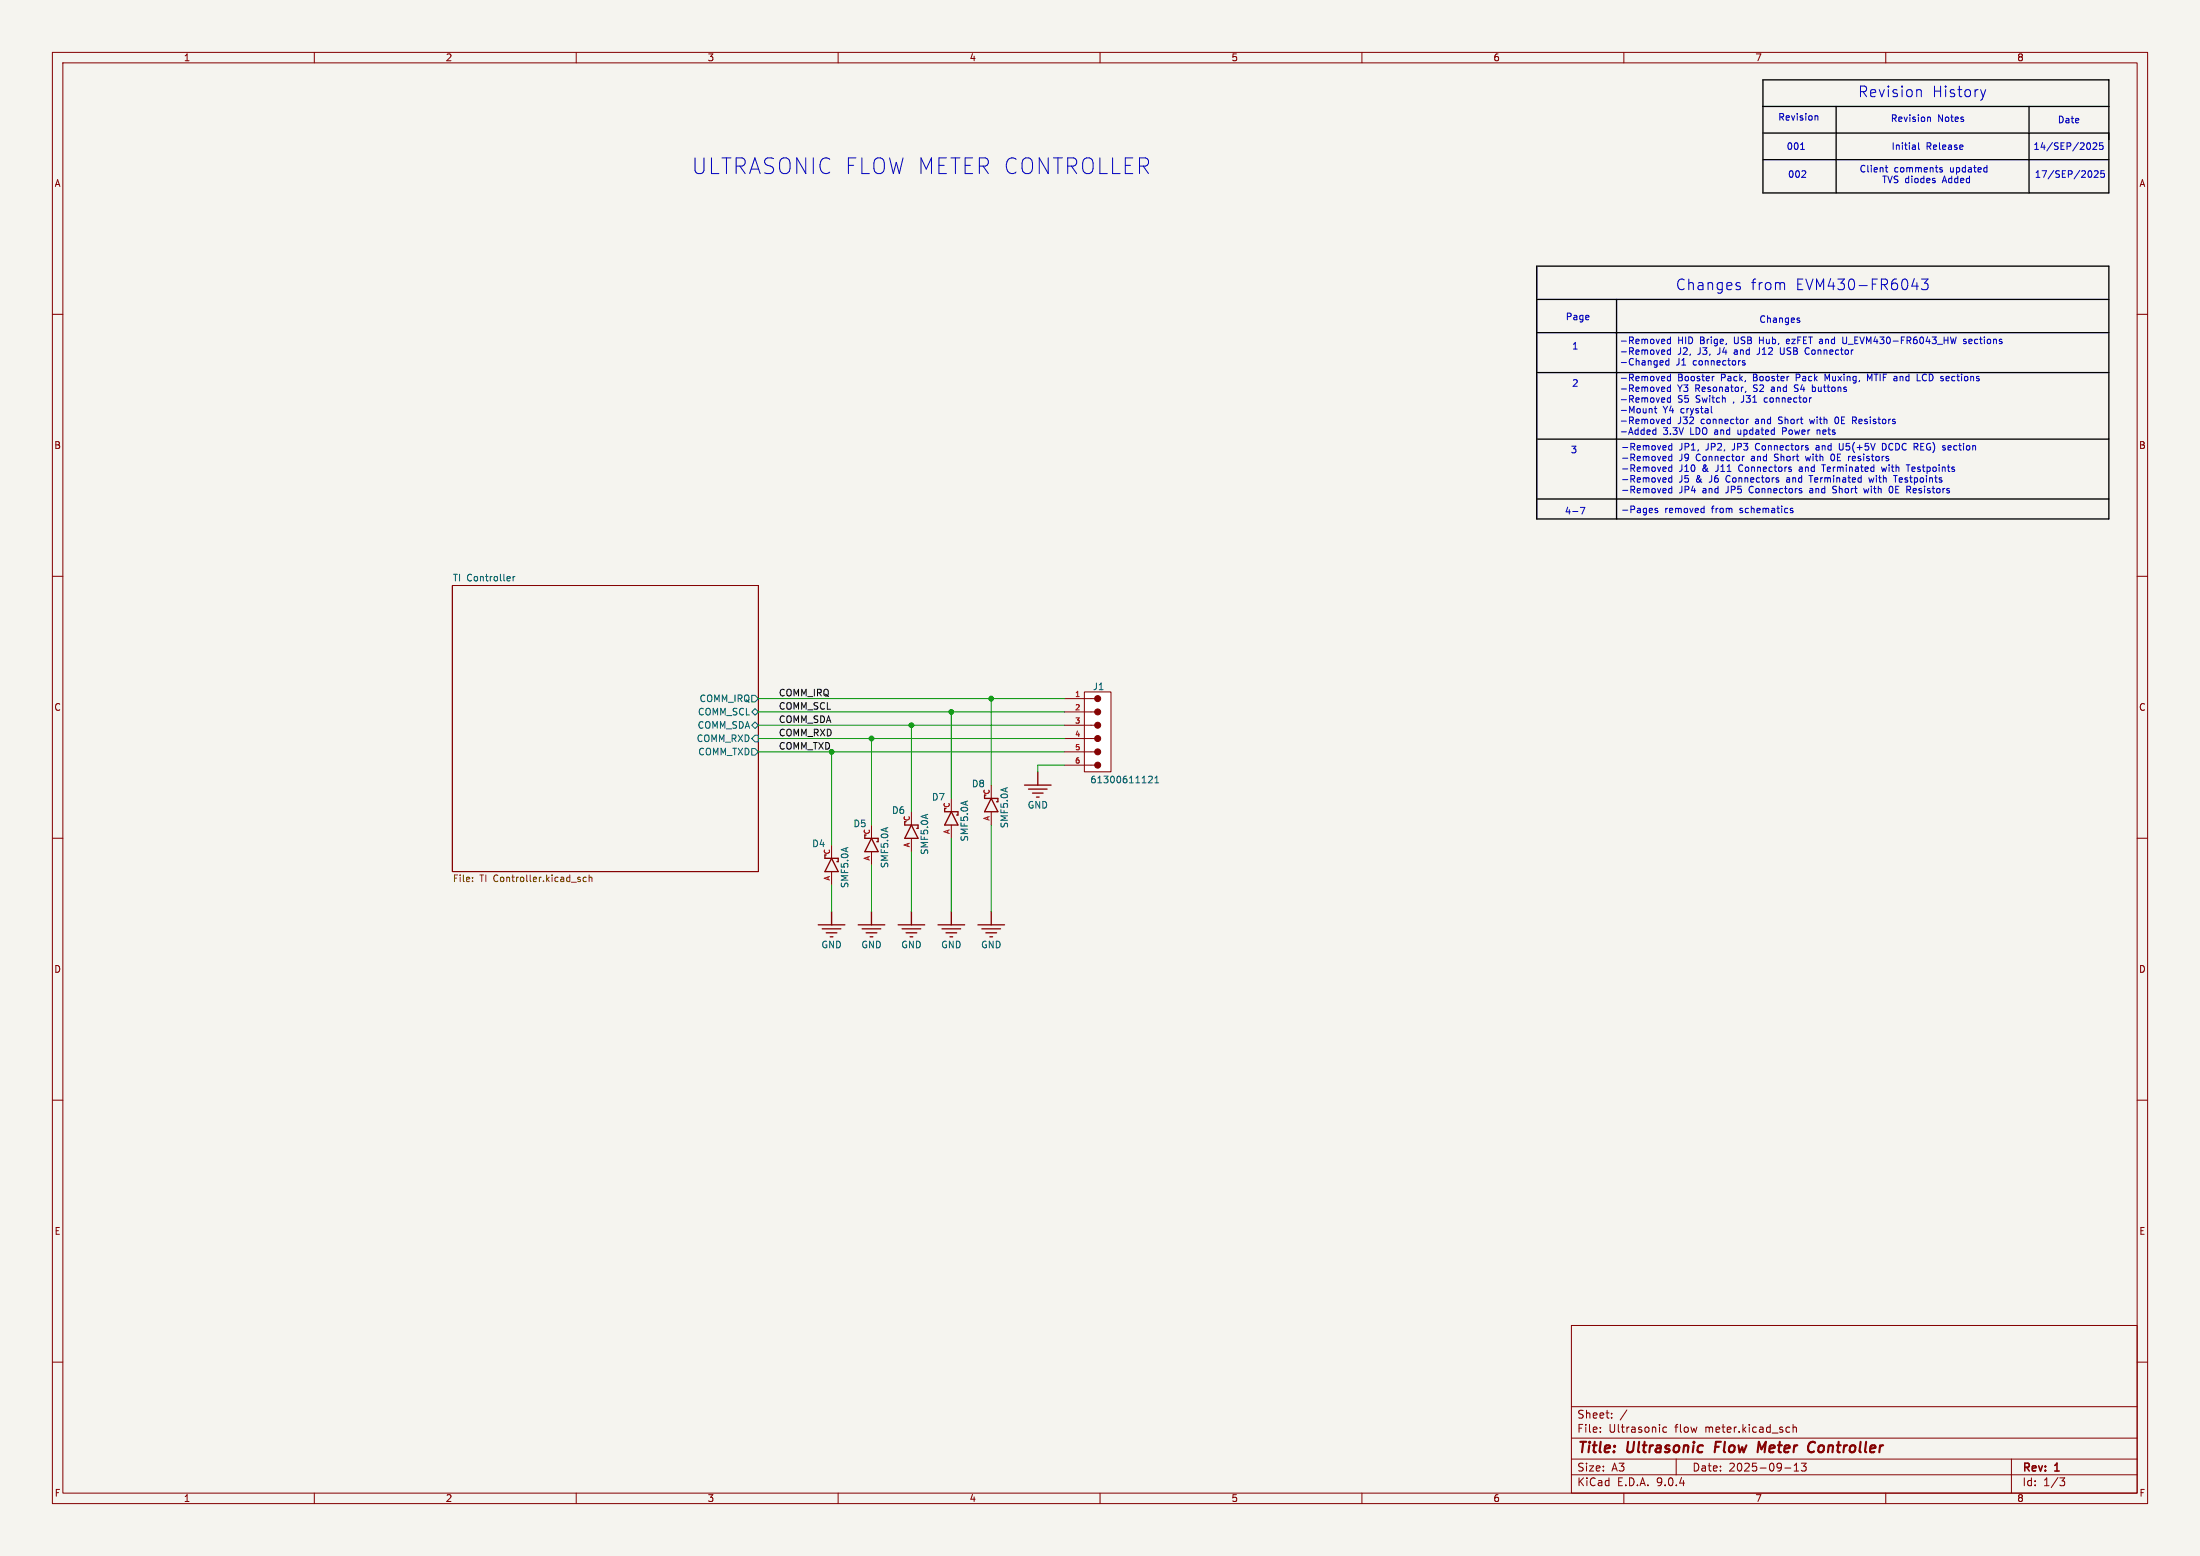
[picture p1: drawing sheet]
(kicad_sch
 (version 20250114)
 (generator "eeschema")
 (generator_version "9.0")
 (paper "A3")
 (title_block
  (title "Ultrasonic Flow Meter Controller")
  (date "2025-09-13")
  (rev "1"))
 (lib_symbols
  (symbol "Library:6130XX11121_61300611121"
   (pin_names
    (offset 1.016)) (exclude_from_sim no) (in_bom yes) (on_board yes)
   (property "Reference" "J1" (at -7.366 -2.286 90) (effects (font (size 1.27 1.27)) (justify left)))
   (property "Value" "61300611121" (at 10.414 -2.794 90) (effects (font (size 1.27 1.27)) (justify left)))
   (property "Footprint" "6130XX11121_61300611121:61300611121" (at 0 0 0) (effects (font (size 1.27 1.27)) (justify bottom) (hide yes)))
   (property "Datasheet" "" (at 0 0 0) (effects (font (size 1.27 1.27)) (hide yes)))
   (property "Description" "" (at 0 0 0) (effects (font (size 1.27 1.27)) (hide yes)))
   (property "MF" "Wurth Electronics" (at 0 0 0) (effects (font (size 1.27 1.27)) (justify bottom) (hide yes)))
   (property "Description_1" "6 pins, 1 row, straight, gold plating" (at 0 0 0) (effects (font (size 1.27 1.27)) (justify bottom) (hide yes)))
   (property "Package" "None" (at 0 0 0) (effects (font (size 1.27 1.27)) (justify bottom) (hide yes)))
   (property "Price" "None" (at 0 0 0) (effects (font (size 1.27 1.27)) (justify bottom) (hide yes)))
   (property "SnapEDA_Link" "https://www.snapeda.com/parts/61300611121/Wurth+Electronics/view-part/?ref=snap" (at 0 0 0) (effects (font (size 1.27 1.27)) (justify bottom) (hide yes)))
   (property "MP" "61300611121" (at 0 0 0) (effects (font (size 1.27 1.27)) (justify bottom) (hide yes)))
   (property "Availability" "In Stock" (at 0 0 0) (effects (font (size 1.27 1.27)) (justify bottom) (hide yes)))
   (property "Check_prices" "https://www.snapeda.com/parts/61300611121/Wurth+Electronics/view-part/?ref=eda" (at 0 0 0) (effects (font (size 1.27 1.27)) (justify bottom) (hide yes)))
   (symbol "6130XX11121_61300611121_0_0"
    (circle (center -5.08 -1.27) (radius 0.254) (stroke (width 0.635) (type default)) (fill (type none)))
    (circle (center 0 -1.27) (radius 0.254) (stroke (width 0.635) (type default)) (fill (type none)))
    (circle (center 2.54 -1.27) (radius 0.254) (stroke (width 0.635) (type default)) (fill (type none)))
    (circle (center 5.08 -1.27) (radius 0.254) (stroke (width 0.635) (type default)) (fill (type none)))
    (circle (center 7.62 -1.27) (radius 0.254) (stroke (width 0.635) (type default)) (fill (type none))))
   (symbol "6130XX11121_61300611121_1_0"
    (rectangle (start -6.35 1.27) (end 8.89 -3.81) (stroke (width 0) (type solid)) (fill (type color) (color 255 255 255 1)))
    (polyline (pts (xy -5.08 -1.27) (xy -5.08 -2.54)) (stroke (width 0) (type solid)) (fill (type none)))
    (circle (center -2.54 -1.27) (radius 0.254) (stroke (width 0.635) (type solid)) (fill (type none)))
    (polyline (pts (xy -2.54 -1.27) (xy -2.54 -2.54)) (stroke (width 0) (type solid)) (fill (type none)))
    (polyline (pts (xy 0 -1.27) (xy 0 -2.54)) (stroke (width 0) (type solid)) (fill (type none)))
    (polyline (pts (xy 2.54 -1.27) (xy 2.54 -2.54)) (stroke (width 0) (type solid)) (fill (type none)))
    (polyline (pts (xy 5.08 -1.27) (xy 5.08 -2.54)) (stroke (width 0) (type solid)) (fill (type none)))
    (polyline (pts (xy 7.62 -1.27) (xy 7.62 -2.54)) (stroke (width 0) (type solid)) (fill (type none)))
    (pin passive line (at -5.08 -7.62 90) (length 5.08) (name "~" (effects (font (size 1.016 1.016)))) (number "1" (effects (font (size 1.016 1.016)))))
    (pin passive line (at -2.54 -7.62 90) (length 5.08) (name "~" (effects (font (size 1.016 1.016)))) (number "2" (effects (font (size 1.016 1.016)))))
    (pin passive line (at 0 -7.62 90) (length 5.08) (name "~" (effects (font (size 1.016 1.016)))) (number "3" (effects (font (size 1.016 1.016)))))
    (pin passive line (at 2.54 -7.62 90) (length 5.08) (name "~" (effects (font (size 1.016 1.016)))) (number "4" (effects (font (size 1.016 1.016)))))
    (pin passive line (at 5.08 -7.62 90) (length 5.08) (name "~" (effects (font (size 1.016 1.016)))) (number "5" (effects (font (size 1.016 1.016)))))
    (pin passive line (at 7.62 -7.62 90) (length 5.08) (name "~" (effects (font (size 1.016 1.016)))) (number "6" (effects (font (size 1.016 1.016))))))
   (embedded_fonts no))
  (symbol "MCU050A_EVM430-FR6043-altium-import:TARGET_GND_POWER_GROUND"
   (power) (exclude_from_sim no) (in_bom yes) (on_board yes)
   (property "Reference" "#PWR" (at 0 0 0) (effects (font (size 1.27 1.27)) (hide yes)))
   (property "Value" "TARGET_GND" (at 0 -6.35 0) (effects (font (size 1.27 1.27))))
   (property "Footprint" "" (at 0 0 0) (effects (font (size 1.27 1.27)) (hide yes)))
   (property "Datasheet" "" (at 0 0 0) (effects (font (size 1.27 1.27)) (hide yes)))
   (property "Description" "Power symbol creates a global label with name 'TARGET_GND'" (at 0 0 0) (effects (font (size 1.27 1.27)) (hide yes)))
   (symbol "TARGET_GND_POWER_GROUND_0_0"
    (polyline (pts (xy -2.54 -2.54) (xy 2.54 -2.54)) (stroke (width 0.254) (type solid)) (fill (type none)))
    (polyline (pts (xy -1.778 -3.302) (xy 1.778 -3.302)) (stroke (width 0.254) (type solid)) (fill (type none)))
    (polyline (pts (xy -1.016 -4.064) (xy 1.016 -4.064)) (stroke (width 0.254) (type solid)) (fill (type none)))
    (polyline (pts (xy -0.254 -4.826) (xy 0.254 -4.826)) (stroke (width 0.254) (type solid)) (fill (type none)))
    (polyline (pts (xy 0 0) (xy 0 -2.54)) (stroke (width 0.254) (type solid)) (fill (type none)))
    (pin power_in line (at 0 0 0) (length 0) (hide yes) (name "TARGET_GND" (effects (font (size 1.27 1.27)))) (number "" (effects (font (size 1.27 1.27))))))
   (embedded_fonts no))
  (symbol "ULTRA:SMF5.0A"
   (pin_names
    (offset 1.016)) (exclude_from_sim no) (in_bom yes) (on_board yes)
   (property "Reference" "D" (at -2.2922 1.9102 0) (effects (font (size 1.27 1.27)) (justify left bottom)))
   (property "Value" "SMF5.0A" (at -2.2897 -3.4345 0) (effects (font (size 1.27 1.27)) (justify left bottom)))
   (property "Footprint" "SMF5.0AT1G:SOD123FL" (at 0.508 3.302 0) (effects (font (size 1.27 1.27)) (justify bottom) (hide yes)))
   (property "Datasheet" "" (at 0 0 0) (effects (font (size 1.27 1.27)) (hide yes)))
   (property "Description" "" (at 0 0 0) (effects (font (size 1.27 1.27)) (hide yes)))
   (property "MF" "Littelfuse" (at 0 4.064 0) (effects (font (size 1.27 1.27)) (justify bottom) (hide yes)))
   (property "Description_1" "9.2V Clamp 21.7A Ipp Tvs Diode Surface Mount SOD-123FL" (at 0 4.064 0) (effects (font (size 1.27 1.27)) (justify bottom) (hide yes)))
   (property "Package" "SOD-123 Littelfuse" (at -0.254 6.35 0) (effects (font (size 1.27 1.27)) (justify bottom) (hide yes)))
   (property "Price" "None" (at 2.54 2.794 0) (effects (font (size 1.27 1.27)) (justify bottom) (hide yes)))
   (property "SnapEDA_Link" "https://www.snapeda.com/parts/SMF5.0AT1G/Littelfuse/view-part/?ref=snap" (at 0.508 4.826 0) (effects (font (size 1.27 1.27)) (justify bottom) (hide yes)))
   (property "MP" "SMF5.0AT1G" (at -3.81 5.334 0) (effects (font (size 1.27 1.27)) (justify bottom) (hide yes)))
   (property "Availability" "In Stock" (at -0.762 4.064 0) (effects (font (size 1.27 1.27)) (justify bottom) (hide yes)))
   (property "Check_prices" "https://www.snapeda.com/parts/SMF5.0AT1G/Littelfuse/view-part/?ref=eda" (at -0.254 4.826 0) (effects (font (size 1.27 1.27)) (justify bottom) (hide yes)))
   (symbol "SMF5.0A_0_0"
    (polyline (pts (xy -1.27 1.27) (xy -1.27 -1.27)) (stroke (width 0.254) (type default)) (fill (type none)))
    (polyline (pts (xy -1.27 -1.27) (xy 1.27 0)) (stroke (width 0.254) (type default)) (fill (type none)))
    (polyline (pts (xy 0.635 -1.016) (xy 0.635 -1.27)) (stroke (width 0.254) (type default)) (fill (type none)))
    (polyline (pts (xy 1.27 1.27) (xy 1.27 0)) (stroke (width 0.254) (type default)) (fill (type none)))
    (polyline (pts (xy 1.27 0) (xy -1.27 1.27)) (stroke (width 0.254) (type default)) (fill (type none)))
    (polyline (pts (xy 1.27 0) (xy 1.27 -1.27)) (stroke (width 0.254) (type default)) (fill (type none)))
    (polyline (pts (xy 1.27 -1.27) (xy 0.635 -1.27)) (stroke (width 0.254) (type default)) (fill (type none)))
    (polyline (pts (xy 1.905 1.27) (xy 1.27 1.27)) (stroke (width 0.254) (type default)) (fill (type none)))
    (polyline (pts (xy 1.905 1.27) (xy 1.905 1.016)) (stroke (width 0.254) (type default)) (fill (type none)))
    (pin passive line (at -3.81 0 0) (length 2.54) (name "~" (effects (font (size 1.016 1.016)))) (number "A" (effects (font (size 1.016 1.016)))))
    (pin passive line (at 3.81 0 180) (length 2.54) (name "~" (effects (font (size 1.016 1.016)))) (number "C" (effects (font (size 1.016 1.016))))))
   (embedded_fonts no)))
 (text "Page"
  (exclude_from_sim no)
  (at 301.244 60.706 0)
  (effects (font (size 1.27 1.27))))
 (text "Revision History"
  (exclude_from_sim no)
  (at 367.03 17.78 0)
  (effects (font (size 2.032 2.032))))
 (text "Revision Notes"
  (exclude_from_sim no)
  (at 368.046 22.86 0)
  (effects (font (size 1.27 1.27))))
 (text "Date"
  (exclude_from_sim no)
  (at 394.97 23.114 0)
  (effects (font (size 1.27 1.27))))
 (text "-Removed Booster Pack, Booster Pack Muxing, MTIF and LCD sections \n-Removed Y3 Resonator, S2 and S4 buttons\n-Removed S5 Switch , J31 connector\n-Mount Y4 crystal\n-Removed J32 connector and Short with 0E Resistors\n-Added 3.3V LDO and updated Power nets"
  (exclude_from_sim no)
  (at 309.118 77.47 0)
  (effects (font (size 1.27 1.27)) (justify left)))
 (text "-Removed JP1, JP2, JP3 Connectors and U5(+5V DCDC REG) section \n-Removed J9 Connector and Short with 0E resistors\n-Removed J10 & J11 Connectors and Terminated with Testpoints\n-Removed J5 & J6 Connectors and Terminated with Testpoints\n-Removed JP4 and JP5 Connectors and Short with 0E Resistors"
  (exclude_from_sim no)
  (at 309.372 89.662 0)
  (effects (font (size 1.27 1.27)) (justify left)))
 (text "3"
  (exclude_from_sim no)
  (at 300.482 86.106 0)
  (effects (font (size 1.27 1.27))))
 (text "ULTRASONIC FLOW METER CONTROLLER "
  (exclude_from_sim no)
  (at 177.038 32.004 0)
  (effects (font (size 3 3))))
 (text "001"
  (exclude_from_sim no)
  (at 342.9 28.194 0)
  (effects (font (size 1.27 1.27))))
 (text "Changes"
  (exclude_from_sim no)
  (at 339.852 61.214 0)
  (effects (font (size 1.27 1.27))))
 (text "-Removed HID Brige, USB Hub, ezFET and U_EVM430-FR6043_HW sections \n-Removed J2, J3, J4 and J12 USB Connector\n-Changed J1 connectors"
  (exclude_from_sim no)
  (at 309.118 67.31 0)
  (effects (font (size 1.27 1.27)) (justify left)))
 (text "14/SEP/2025"
  (exclude_from_sim no)
  (at 394.97 28.194 0)
  (effects (font (size 1.27 1.27))))
 (text "002"
  (exclude_from_sim no)
  (at 343.154 33.528 0)
  (effects (font (size 1.27 1.27))))
 (text "2"
  (exclude_from_sim no)
  (at 300.736 73.406 0)
  (effects (font (size 1.27 1.27))))
 (text ""
  (exclude_from_sim no)
  (at 354.33 33.02 0)
  (effects (font (size 1.27 1.27))))
 (text "Changes from EVM430-FR6043"
  (exclude_from_sim no)
  (at 344.17 54.61 0)
  (effects (font (size 2.032 2.032))))
 (text ""
  (exclude_from_sim no)
  (at 377.19 33.02 0)
  (effects (font (size 1.27 1.27))))
 (text "17/SEP/2025"
  (exclude_from_sim no)
  (at 395.224 33.528 0)
  (effects (font (size 1.27 1.27))))
 (text "Initial Release"
  (exclude_from_sim no)
  (at 368.046 28.194 0)
  (effects (font (size 1.27 1.27))))
 (text "Revision"
  (exclude_from_sim no)
  (at 343.408 22.606 0)
  (effects (font (size 1.27 1.27))))
 (text "Client comments updated \nTVS diodes Added"
  (exclude_from_sim no)
  (at 367.792 33.528 0)
  (effects (font (size 1.27 1.27))))
 (text "1"
  (exclude_from_sim no)
  (at 300.736 66.294 0)
  (effects (font (size 1.27 1.27))))
 (text "-Pages removed from schematics"
  (exclude_from_sim no)
  (at 309.372 97.536 0)
  (effects (font (size 1.27 1.27)) (justify left)))
 (text "4-7"
  (exclude_from_sim no)
  (at 300.736 97.79 0)
  (effects (font (size 1.27 1.27))))
 (junction
  (at 189.23 133.35)
  (diameter 0)
  (color 0 0 0 0))
 (junction
  (at 158.75 143.51)
  (diameter 0)
  (color 0 0 0 0))
 (junction
  (at 181.61 135.89)
  (diameter 0)
  (color 0 0 0 0))
 (junction
  (at 166.37 140.97)
  (diameter 0)
  (color 0 0 0 0))
 (junction
  (at 173.99 138.43)
  (diameter 0)
  (color 0 0 0 0))
 (polyline
  (pts (xy 387.35 20.32) (xy 387.35 36.83))
  (stroke (width 0.254) (type solid) (color 0 0 0 1)))
 (polyline
  (pts (xy 402.59 15.24) (xy 402.59 20.32))
  (stroke (width 0.254) (type solid) (color 0 0 0 1)))
 (wire
  (pts (xy 158.75 143.51) (xy 203.2 143.51))
  (stroke (width 0) (type default)))
 (wire
  (pts (xy 144.78 135.89) (xy 181.61 135.89))
  (stroke (width 0) (type default)))
 (wire
  (pts (xy 166.37 165.1) (xy 166.37 173.99))
  (stroke (width 0) (type default)))
 (wire
  (pts (xy 181.61 135.89) (xy 203.2 135.89))
  (stroke (width 0) (type default)))
 (wire
  (pts (xy 166.37 140.97) (xy 203.2 140.97))
  (stroke (width 0) (type default)))
 (polyline
  (pts (xy 293.37 71.12) (xy 402.59 71.12))
  (stroke (width 0.254) (type solid) (color 0 0 0 1)))
 (wire
  (pts (xy 158.75 168.91) (xy 158.75 173.99))
  (stroke (width 0) (type default)))
 (polyline
  (pts (xy 293.37 57.15) (xy 402.59 57.15))
  (stroke (width 0.254) (type solid) (color 0 0 0 1)))
 (wire
  (pts (xy 181.61 160.02) (xy 181.61 173.99))
  (stroke (width 0) (type default)))
 (polyline
  (pts (xy 402.59 36.83) (xy 336.55 36.83))
  (stroke (width 0.254) (type solid) (color 0 0 0 1)))
 (wire
  (pts (xy 144.78 133.35) (xy 189.23 133.35))
  (stroke (width 0) (type default)))
 (wire
  (pts (xy 144.78 140.97) (xy 166.37 140.97))
  (stroke (width 0) (type default)))
 (polyline
  (pts (xy 402.59 25.4) (xy 336.55 25.4))
  (stroke (width 0.254) (type solid) (color 0 0 0 1)))
 (polyline
  (pts (xy 402.59 25.4) (xy 402.59 26.67))
  (stroke (width 0.254) (type solid) (color 0 0 0 1)))
 (polyline
  (pts (xy 336.55 20.32) (xy 402.59 20.32))
  (stroke (width 0.254) (type solid) (color 0 0 0 1)))
 (polyline
  (pts (xy 293.37 99.06) (xy 402.59 99.06))
  (stroke (width 0.254) (type solid) (color 0 0 0 1)))
 (polyline
  (pts (xy 336.55 20.32) (xy 336.55 15.24))
  (stroke (width 0.254) (type solid) (color 0 0 0 1)))
 (wire
  (pts (xy 189.23 133.35) (xy 189.23 149.86))
  (stroke (width 0) (type default)))
 (polyline
  (pts (xy 293.37 50.8) (xy 293.37 99.06))
  (stroke (width 0.254) (type solid) (color 0 0 0 1)))
 (polyline
  (pts (xy 293.37 63.5) (xy 402.59 63.5))
  (stroke (width 0.254) (type solid) (color 0 0 0 1)))
 (wire
  (pts (xy 144.78 138.43) (xy 173.99 138.43))
  (stroke (width 0) (type default)))
 (wire
  (pts (xy 198.12 147.32) (xy 198.12 146.05))
  (stroke (width 0) (type default)))
 (polyline
  (pts (xy 336.55 20.32) (xy 336.55 36.83))
  (stroke (width 0.254) (type solid) (color 0 0 0 1)))
 (wire
  (pts (xy 198.12 146.05) (xy 203.2 146.05))
  (stroke (width 0) (type default)))
 (wire
  (pts (xy 173.99 138.43) (xy 203.2 138.43))
  (stroke (width 0) (type default)))
 (polyline
  (pts (xy 293.37 95.25) (xy 402.59 95.25))
  (stroke (width 0.254) (type solid) (color 0 0 0 1)))
 (wire
  (pts (xy 189.23 157.48) (xy 189.23 173.99))
  (stroke (width 0) (type default)))
 (polyline
  (pts (xy 293.37 50.8) (xy 402.59 50.8))
  (stroke (width 0.254) (type solid) (color 0 0 0 1)))
 (wire
  (pts (xy 158.75 143.51) (xy 158.75 161.29))
  (stroke (width 0) (type default)))
 (wire
  (pts (xy 173.99 138.43) (xy 173.99 154.94))
  (stroke (width 0) (type default)))
 (polyline
  (pts (xy 350.52 20.32) (xy 350.52 36.83))
  (stroke (width 0.254) (type solid) (color 0 0 0 1)))
 (wire
  (pts (xy 173.99 162.56) (xy 173.99 173.99))
  (stroke (width 0) (type default)))
 (wire
  (pts (xy 181.61 135.89) (xy 181.61 152.4))
  (stroke (width 0) (type default)))
 (wire
  (pts (xy 166.37 140.97) (xy 166.37 157.48))
  (stroke (width 0) (type default)))
 (polyline
  (pts (xy 293.37 83.82) (xy 402.59 83.82))
  (stroke (width 0.254) (type solid) (color 0 0 0 1)))
 (polyline
  (pts (xy 308.61 57.15) (xy 308.61 99.06))
  (stroke (width 0.254) (type solid) (color 0 0 0 1)))
 (wire
  (pts (xy 189.23 133.35) (xy 203.2 133.35))
  (stroke (width 0) (type default)))
 (polyline
  (pts (xy 402.59 50.8) (xy 402.59 99.06))
  (stroke (width 0.254) (type solid) (color 0 0 0 1)))
 (polyline
  (pts (xy 336.55 15.24) (xy 402.59 15.24))
  (stroke (width 0.254) (type solid) (color 0 0 0 1)))
 (polyline
  (pts (xy 402.59 20.32) (xy 402.59 36.83))
  (stroke (width 0.254) (type solid) (color 0 0 0 1)))
 (wire
  (pts (xy 144.78 143.51) (xy 158.75 143.51))
  (stroke (width 0) (type default)))
 (polyline
  (pts (xy 402.59 30.48) (xy 336.55 30.48))
  (stroke (width 0.254) (type solid) (color 0 0 0 1)))
 (label "COMM_IRQ"
  (at 148.59 133.35 0)
  (effects (font (size 1.27 1.27)) (justify left bottom)))
 (label "COMM_TXD"
  (at 148.59 143.51 0)
  (effects (font (size 1.27 1.27)) (justify left bottom)))
 (label "COMM_SDA"
  (at 148.59 138.43 0)
  (effects (font (size 1.27 1.27)) (justify left bottom)))
 (label "COMM_RXD"
  (at 148.59 140.97 0)
  (effects (font (size 1.27 1.27)) (justify left bottom)))
 (label "COMM_SCL"
  (at 148.59 135.89 0)
  (effects (font (size 1.27 1.27)) (justify left bottom)))
 (symbol
  (lib_id "ULTRA:SMF5.0A")
  (at 189.23 153.67 90)
  (unit 1)
  (exclude_from_sim no)
  (in_bom yes)
  (on_board yes)
  (dnp no)
  (property "Reference" "D8" (at 185.42 149.606 90) (effects (font (size 1.27 1.27)) (justify right)))
  (property "Value" "SMF5.0A" (at 191.77 150.114 0) (effects (font (size 1.27 1.27)) (justify right)))
  (property "Footprint" "ultrasonicFM:SOD3718X102N" (at 185.928 153.162 0) (effects (font (size 1.27 1.27)) (justify bottom) (hide yes)))
  (property "Datasheet" "" (at 189.23 153.67 0) (effects (font (size 1.27 1.27)) (hide yes)))
  (property "Description" "TVS DIODE 5VWM 9.2VC SOD123" (at 189.23 153.67 0) (effects (font (size 1.27 1.27)) (hide yes)))
  (property "MF" "Littelfuse" (at 185.166 153.67 0) (effects (font (size 1.27 1.27)) (justify bottom) (hide yes)))
  (property "Description_1" "TVS DIODE 5VWM 9.2VC SOD123" (at 185.166 153.67 0) (effects (font (size 1.27 1.27)) (justify bottom) (hide yes)))
  (property "Package" "SOD-123" (at 182.88 153.924 0) (effects (font (size 1.27 1.27)) (justify bottom) (hide yes)))
  (property "Price" "None" (at 186.436 151.13 0) (effects (font (size 1.27 1.27)) (justify bottom) (hide yes)))
  (property "SnapEDA_Link" "" (at 184.404 153.162 0) (effects (font (size 1.27 1.27)) (justify bottom) (hide yes)))
  (property "MP" "SMF5.0A" (at 183.896 157.48 0) (effects (font (size 1.27 1.27)) (justify bottom) (hide yes)))
  (property "Availability" "In Stock" (at 185.166 154.432 0) (effects (font (size 1.27 1.27)) (justify bottom) (hide yes)))
  (property "Check_prices" "" (at 184.404 153.924 0) (effects (font (size 1.27 1.27)) (justify bottom) (hide yes)))
  (property "MAXIMUM_PACKAGE_HEIGHT" "" (at 189.23 153.67 90) (effects (font (size 1.27 1.27)) (hide yes)))
  (property "SNAPEDA_PN" "" (at 189.23 153.67 90) (effects (font (size 1.27 1.27)) (hide yes)))
  (pin "C")
  (pin "A"))
 (symbol
  (lib_id "MCU050A_EVM430-FR6043-altium-import:TARGET_GND_POWER_GROUND")
  (at 166.37 173.99 0)
  (unit 1)
  (exclude_from_sim no)
  (in_bom yes)
  (on_board yes)
  (dnp no)
  (property "Reference" "#PWR030" (at 166.37 173.99 0) (effects (font (size 1.27 1.27)) (hide yes)))
  (property "Value" "GND" (at 166.37 180.34 0) (effects (font (size 1.27 1.27))))
  (property "Footprint" "" (at 166.37 173.99 0) (effects (font (size 1.27 1.27))))
  (property "Datasheet" "" (at 166.37 173.99 0) (effects (font (size 1.27 1.27))))
  (property "Description" "" (at 166.37 173.99 0) (effects (font (size 1.27 1.27))))
  (pin ""))
 (symbol
  (lib_id "MCU050A_EVM430-FR6043-altium-import:TARGET_GND_POWER_GROUND")
  (at 189.23 173.99 0)
  (unit 1)
  (exclude_from_sim no)
  (in_bom yes)
  (on_board yes)
  (dnp no)
  (property "Reference" "#PWR033" (at 189.23 173.99 0) (effects (font (size 1.27 1.27)) (hide yes)))
  (property "Value" "GND" (at 189.23 180.34 0) (effects (font (size 1.27 1.27))))
  (property "Footprint" "" (at 189.23 173.99 0) (effects (font (size 1.27 1.27))))
  (property "Datasheet" "" (at 189.23 173.99 0) (effects (font (size 1.27 1.27))))
  (property "Description" "" (at 189.23 173.99 0) (effects (font (size 1.27 1.27))))
  (pin ""))
 (symbol
  (lib_id "MCU050A_EVM430-FR6043-altium-import:TARGET_GND_POWER_GROUND")
  (at 158.75 173.99 0)
  (unit 1)
  (exclude_from_sim no)
  (in_bom yes)
  (on_board yes)
  (dnp no)
  (property "Reference" "#PWR029" (at 158.75 173.99 0) (effects (font (size 1.27 1.27)) (hide yes)))
  (property "Value" "GND" (at 158.75 180.34 0) (effects (font (size 1.27 1.27))))
  (property "Footprint" "" (at 158.75 173.99 0) (effects (font (size 1.27 1.27))))
  (property "Datasheet" "" (at 158.75 173.99 0) (effects (font (size 1.27 1.27))))
  (property "Description" "" (at 158.75 173.99 0) (effects (font (size 1.27 1.27))))
  (pin ""))
 (symbol
  (lib_id "MCU050A_EVM430-FR6043-altium-import:TARGET_GND_POWER_GROUND")
  (at 181.61 173.99 0)
  (unit 1)
  (exclude_from_sim no)
  (in_bom yes)
  (on_board yes)
  (dnp no)
  (property "Reference" "#PWR032" (at 181.61 173.99 0) (effects (font (size 1.27 1.27)) (hide yes)))
  (property "Value" "GND" (at 181.61 180.34 0) (effects (font (size 1.27 1.27))))
  (property "Footprint" "" (at 181.61 173.99 0) (effects (font (size 1.27 1.27))))
  (property "Datasheet" "" (at 181.61 173.99 0) (effects (font (size 1.27 1.27))))
  (property "Description" "" (at 181.61 173.99 0) (effects (font (size 1.27 1.27))))
  (pin ""))
 (symbol
  (lib_id "Library:6130XX11121_61300611121")
  (at 210.82 138.43 270)
  (unit 1)
  (exclude_from_sim no)
  (in_bom yes)
  (on_board yes)
  (dnp no)
  (property "Reference" "J1" (at 208.534 131.064 90) (effects (font (size 1.27 1.27)) (justify left)))
  (property "Value" "61300611121" (at 208.026 148.844 90) (effects (font (size 1.27 1.27)) (justify left)))
  (property "Footprint" "ultrasonicFM:61300611121" (at 210.82 138.43 0) (effects (font (size 1.27 1.27)) (justify bottom) (hide yes)))
  (property "Datasheet" "" (at 210.82 138.43 0) (effects (font (size 1.27 1.27)) (hide yes)))
  (property "Description" "6 pins, 1 row, straight, gold plating" (at 210.82 138.43 0) (effects (font (size 1.27 1.27)) (hide yes)))
  (property "MF" "Wurth Electronics" (at 210.82 138.43 0) (effects (font (size 1.27 1.27)) (justify bottom) (hide yes)))
  (property "Description_1" "6 pins, 1 row, straight, gold plating" (at 210.82 138.43 0) (effects (font (size 1.27 1.27)) (justify bottom) (hide yes)))
  (property "Package" "None" (at 210.82 138.43 0) (effects (font (size 1.27 1.27)) (justify bottom) (hide yes)))
  (property "Price" "None" (at 210.82 138.43 0) (effects (font (size 1.27 1.27)) (justify bottom) (hide yes)))
  (property "SnapEDA_Link" "https://www.snapeda.com/parts/61300611121/Wurth+Electronics/view-part/?ref=snap" (at 210.82 138.43 0) (effects (font (size 1.27 1.27)) (justify bottom) (hide yes)))
  (property "MP" "61300611121" (at 210.82 138.43 0) (effects (font (size 1.27 1.27)) (justify bottom) (hide yes)))
  (property "Availability" "In Stock" (at 210.82 138.43 0) (effects (font (size 1.27 1.27)) (justify bottom) (hide yes)))
  (property "Check_prices" "https://www.snapeda.com/parts/61300611121/Wurth+Electronics/view-part/?ref=eda" (at 210.82 138.43 0) (effects (font (size 1.27 1.27)) (justify bottom) (hide yes)))
  (property "MANUFACTURER" "Wurth Elektronik" (at 210.82 138.43 90) (effects (font (size 1.27 1.27)) (hide yes)))
  (property "PARTNUMBER" "61300611121" (at 210.82 138.43 90) (effects (font (size 1.27 1.27)) (hide yes)))
  (property "IND_H" "" (at 210.82 138.43 90) (effects (font (size 1.27 1.27)) (hide yes)))
  (property "IRMS" "" (at 210.82 138.43 90) (effects (font (size 1.27 1.27)) (hide yes)))
  (property "ISAT" "" (at 210.82 138.43 90) (effects (font (size 1.27 1.27)) (hide yes)))
  (property "MATERIAL" "" (at 210.82 138.43 90) (effects (font (size 1.27 1.27)) (hide yes)))
  (property "MAXIMUM_PACKAGE_HEIGHT" "" (at 210.82 138.43 90) (effects (font (size 1.27 1.27)) (hide yes)))
  (property "SNAPEDA_PN" "" (at 210.82 138.43 90) (effects (font (size 1.27 1.27)) (hide yes)))
  (pin "3")
  (pin "1")
  (pin "5")
  (pin "6")
  (pin "2")
  (pin "4"))
 (symbol
  (lib_id "MCU050A_EVM430-FR6043-altium-import:TARGET_GND_POWER_GROUND")
  (at 198.12 147.32 0)
  (unit 1)
  (exclude_from_sim no)
  (in_bom yes)
  (on_board yes)
  (dnp no)
  (property "Reference" "#PWR028" (at 198.12 147.32 0) (effects (font (size 1.27 1.27)) (hide yes)))
  (property "Value" "GND" (at 198.12 153.67 0) (effects (font (size 1.27 1.27))))
  (property "Footprint" "" (at 198.12 147.32 0) (effects (font (size 1.27 1.27))))
  (property "Datasheet" "" (at 198.12 147.32 0) (effects (font (size 1.27 1.27))))
  (property "Description" "" (at 198.12 147.32 0) (effects (font (size 1.27 1.27))))
  (pin ""))
 (symbol
  (lib_id "ULTRA:SMF5.0A")
  (at 158.75 165.1 90)
  (unit 1)
  (exclude_from_sim no)
  (in_bom yes)
  (on_board yes)
  (dnp no)
  (property "Reference" "D4" (at 154.94 161.036 90) (effects (font (size 1.27 1.27)) (justify right)))
  (property "Value" "SMF5.0A" (at 161.29 161.544 0) (effects (font (size 1.27 1.27)) (justify right)))
  (property "Footprint" "ultrasonicFM:SOD3718X102N" (at 155.448 164.592 0) (effects (font (size 1.27 1.27)) (justify bottom) (hide yes)))
  (property "Datasheet" "" (at 158.75 165.1 0) (effects (font (size 1.27 1.27)) (hide yes)))
  (property "Description" "TVS DIODE 5VWM 9.2VC SOD123" (at 158.75 165.1 0) (effects (font (size 1.27 1.27)) (hide yes)))
  (property "MF" "Littelfuse" (at 154.686 165.1 0) (effects (font (size 1.27 1.27)) (justify bottom) (hide yes)))
  (property "Description_1" "TVS DIODE 5VWM 9.2VC SOD123" (at 154.686 165.1 0) (effects (font (size 1.27 1.27)) (justify bottom) (hide yes)))
  (property "Package" "SOD-123" (at 152.4 165.354 0) (effects (font (size 1.27 1.27)) (justify bottom) (hide yes)))
  (property "Price" "None" (at 155.956 162.56 0) (effects (font (size 1.27 1.27)) (justify bottom) (hide yes)))
  (property "SnapEDA_Link" "" (at 153.924 164.592 0) (effects (font (size 1.27 1.27)) (justify bottom) (hide yes)))
  (property "MP" "SMF5.0A" (at 153.416 168.91 0) (effects (font (size 1.27 1.27)) (justify bottom) (hide yes)))
  (property "Availability" "In Stock" (at 154.686 165.862 0) (effects (font (size 1.27 1.27)) (justify bottom) (hide yes)))
  (property "Check_prices" "" (at 153.924 165.354 0) (effects (font (size 1.27 1.27)) (justify bottom) (hide yes)))
  (property "MAXIMUM_PACKAGE_HEIGHT" "" (at 158.75 165.1 90) (effects (font (size 1.27 1.27)) (hide yes)))
  (property "SNAPEDA_PN" "" (at 158.75 165.1 90) (effects (font (size 1.27 1.27)) (hide yes)))
  (pin "C")
  (pin "A"))
 (symbol
  (lib_id "ULTRA:SMF5.0A")
  (at 166.37 161.29 90)
  (unit 1)
  (exclude_from_sim no)
  (in_bom yes)
  (on_board yes)
  (dnp no)
  (property "Reference" "D5" (at 162.814 157.226 90) (effects (font (size 1.27 1.27)) (justify right)))
  (property "Value" "SMF5.0A" (at 168.91 157.734 0) (effects (font (size 1.27 1.27)) (justify right)))
  (property "Footprint" "ultrasonicFM:SOD3718X102N" (at 163.068 160.782 0) (effects (font (size 1.27 1.27)) (justify bottom) (hide yes)))
  (property "Datasheet" "" (at 166.37 161.29 0) (effects (font (size 1.27 1.27)) (hide yes)))
  (property "Description" "TVS DIODE 5VWM 9.2VC SOD123" (at 166.37 161.29 0) (effects (font (size 1.27 1.27)) (hide yes)))
  (property "MF" "Littelfuse" (at 162.306 161.29 0) (effects (font (size 1.27 1.27)) (justify bottom) (hide yes)))
  (property "Description_1" "TVS DIODE 5VWM 9.2VC SOD123" (at 162.306 161.29 0) (effects (font (size 1.27 1.27)) (justify bottom) (hide yes)))
  (property "Package" "SOD-123" (at 160.02 161.544 0) (effects (font (size 1.27 1.27)) (justify bottom) (hide yes)))
  (property "Price" "None" (at 163.576 158.75 0) (effects (font (size 1.27 1.27)) (justify bottom) (hide yes)))
  (property "SnapEDA_Link" "" (at 161.544 160.782 0) (effects (font (size 1.27 1.27)) (justify bottom) (hide yes)))
  (property "MP" "SMF5.0A" (at 161.036 165.1 0) (effects (font (size 1.27 1.27)) (justify bottom) (hide yes)))
  (property "Availability" "In Stock" (at 162.306 162.052 0) (effects (font (size 1.27 1.27)) (justify bottom) (hide yes)))
  (property "Check_prices" "" (at 161.544 161.544 0) (effects (font (size 1.27 1.27)) (justify bottom) (hide yes)))
  (property "MAXIMUM_PACKAGE_HEIGHT" "" (at 166.37 161.29 90) (effects (font (size 1.27 1.27)) (hide yes)))
  (property "SNAPEDA_PN" "" (at 166.37 161.29 90) (effects (font (size 1.27 1.27)) (hide yes)))
  (pin "C")
  (pin "A"))
 (symbol
  (lib_id "ULTRA:SMF5.0A")
  (at 173.99 158.75 90)
  (unit 1)
  (exclude_from_sim no)
  (in_bom yes)
  (on_board yes)
  (dnp no)
  (property "Reference" "D6" (at 170.18 154.686 90) (effects (font (size 1.27 1.27)) (justify right)))
  (property "Value" "SMF5.0A" (at 176.53 155.194 0) (effects (font (size 1.27 1.27)) (justify right)))
  (property "Footprint" "ultrasonicFM:SOD3718X102N" (at 170.688 158.242 0) (effects (font (size 1.27 1.27)) (justify bottom) (hide yes)))
  (property "Datasheet" "" (at 173.99 158.75 0) (effects (font (size 1.27 1.27)) (hide yes)))
  (property "Description" "TVS DIODE 5VWM 9.2VC SOD123" (at 173.99 158.75 0) (effects (font (size 1.27 1.27)) (hide yes)))
  (property "MF" "Littelfuse" (at 169.926 158.75 0) (effects (font (size 1.27 1.27)) (justify bottom) (hide yes)))
  (property "Description_1" "TVS DIODE 5VWM 9.2VC SOD123" (at 169.926 158.75 0) (effects (font (size 1.27 1.27)) (justify bottom) (hide yes)))
  (property "Package" "SOD-123" (at 167.64 159.004 0) (effects (font (size 1.27 1.27)) (justify bottom) (hide yes)))
  (property "Price" "None" (at 171.196 156.21 0) (effects (font (size 1.27 1.27)) (justify bottom) (hide yes)))
  (property "SnapEDA_Link" "" (at 169.164 158.242 0) (effects (font (size 1.27 1.27)) (justify bottom) (hide yes)))
  (property "MP" "SMF5.0A" (at 168.656 162.56 0) (effects (font (size 1.27 1.27)) (justify bottom) (hide yes)))
  (property "Availability" "In Stock" (at 169.926 159.512 0) (effects (font (size 1.27 1.27)) (justify bottom) (hide yes)))
  (property "Check_prices" "" (at 169.164 159.004 0) (effects (font (size 1.27 1.27)) (justify bottom) (hide yes)))
  (property "MAXIMUM_PACKAGE_HEIGHT" "" (at 173.99 158.75 90) (effects (font (size 1.27 1.27)) (hide yes)))
  (property "SNAPEDA_PN" "" (at 173.99 158.75 90) (effects (font (size 1.27 1.27)) (hide yes)))
  (pin "C")
  (pin "A"))
 (symbol
  (lib_id "ULTRA:SMF5.0A")
  (at 181.61 156.21 90)
  (unit 1)
  (exclude_from_sim no)
  (in_bom yes)
  (on_board yes)
  (dnp no)
  (property "Reference" "D7" (at 177.8 152.146 90) (effects (font (size 1.27 1.27)) (justify right)))
  (property "Value" "SMF5.0A" (at 184.15 152.654 0) (effects (font (size 1.27 1.27)) (justify right)))
  (property "Footprint" "ultrasonicFM:SOD3718X102N" (at 178.308 155.702 0) (effects (font (size 1.27 1.27)) (justify bottom) (hide yes)))
  (property "Datasheet" "" (at 181.61 156.21 0) (effects (font (size 1.27 1.27)) (hide yes)))
  (property "Description" "TVS DIODE 5VWM 9.2VC SOD123" (at 181.61 156.21 0) (effects (font (size 1.27 1.27)) (hide yes)))
  (property "MF" "Littelfuse" (at 177.546 156.21 0) (effects (font (size 1.27 1.27)) (justify bottom) (hide yes)))
  (property "Description_1" "TVS DIODE 5VWM 9.2VC SOD123" (at 177.546 156.21 0) (effects (font (size 1.27 1.27)) (justify bottom) (hide yes)))
  (property "Package" "SOD-123" (at 175.26 156.464 0) (effects (font (size 1.27 1.27)) (justify bottom) (hide yes)))
  (property "Price" "None" (at 178.816 153.67 0) (effects (font (size 1.27 1.27)) (justify bottom) (hide yes)))
  (property "SnapEDA_Link" "" (at 176.784 155.702 0) (effects (font (size 1.27 1.27)) (justify bottom) (hide yes)))
  (property "MP" "SMF5.0A" (at 176.276 160.02 0) (effects (font (size 1.27 1.27)) (justify bottom) (hide yes)))
  (property "Availability" "In Stock" (at 177.546 156.972 0) (effects (font (size 1.27 1.27)) (justify bottom) (hide yes)))
  (property "Check_prices" "" (at 176.784 156.464 0) (effects (font (size 1.27 1.27)) (justify bottom) (hide yes)))
  (property "MAXIMUM_PACKAGE_HEIGHT" "" (at 181.61 156.21 90) (effects (font (size 1.27 1.27)) (hide yes)))
  (property "SNAPEDA_PN" "" (at 181.61 156.21 90) (effects (font (size 1.27 1.27)) (hide yes)))
  (pin "C")
  (pin "A"))
 (symbol
  (lib_id "MCU050A_EVM430-FR6043-altium-import:TARGET_GND_POWER_GROUND")
  (at 173.99 173.99 0)
  (unit 1)
  (exclude_from_sim no)
  (in_bom yes)
  (on_board yes)
  (dnp no)
  (property "Reference" "#PWR031" (at 173.99 173.99 0) (effects (font (size 1.27 1.27)) (hide yes)))
  (property "Value" "GND" (at 173.99 180.34 0) (effects (font (size 1.27 1.27))))
  (property "Footprint" "" (at 173.99 173.99 0) (effects (font (size 1.27 1.27))))
  (property "Datasheet" "" (at 173.99 173.99 0) (effects (font (size 1.27 1.27))))
  (property "Description" "" (at 173.99 173.99 0) (effects (font (size 1.27 1.27))))
  (pin ""))
 (sheet
  (at 86.36 111.76)
  (size 58.42 54.61)
  (exclude_from_sim no)
  (in_bom yes)
  (on_board yes)
  (dnp no)
  (fields_autoplaced yes)
  (stroke (width 0.1524) (type solid))
  (fill (color 0 0 0 0.0000))
  (property "Sheetname" "TI Controller" (at 86.36 111.0484 0) (effects (font (size 1.27 1.27)) (justify left bottom)))
  (property "Sheetfile" "TI Controller.kicad_sch" (at 86.36 166.9546 0) (effects (font (size 1.27 1.27)) (justify left top)))
  (pin "COMM_IRQ" output (at 144.78 133.35 0) (effects (font (size 1.27 1.27)) (justify right)))
  (pin "COMM_RXD" input (at 144.78 140.97 0) (effects (font (size 1.27 1.27)) (justify right)))
  (pin "COMM_SCL" bidirectional (at 144.78 135.89 0) (effects (font (size 1.27 1.27)) (justify right)))
  (pin "COMM_SDA" bidirectional (at 144.78 138.43 0) (effects (font (size 1.27 1.27)) (justify right)))
  (pin "COMM_TXD" output (at 144.78 143.51 0) (effects (font (size 1.27 1.27)) (justify right))))
 (sheet_instances
  (path ""
   (page "1")))
 (embedded_fonts no))
